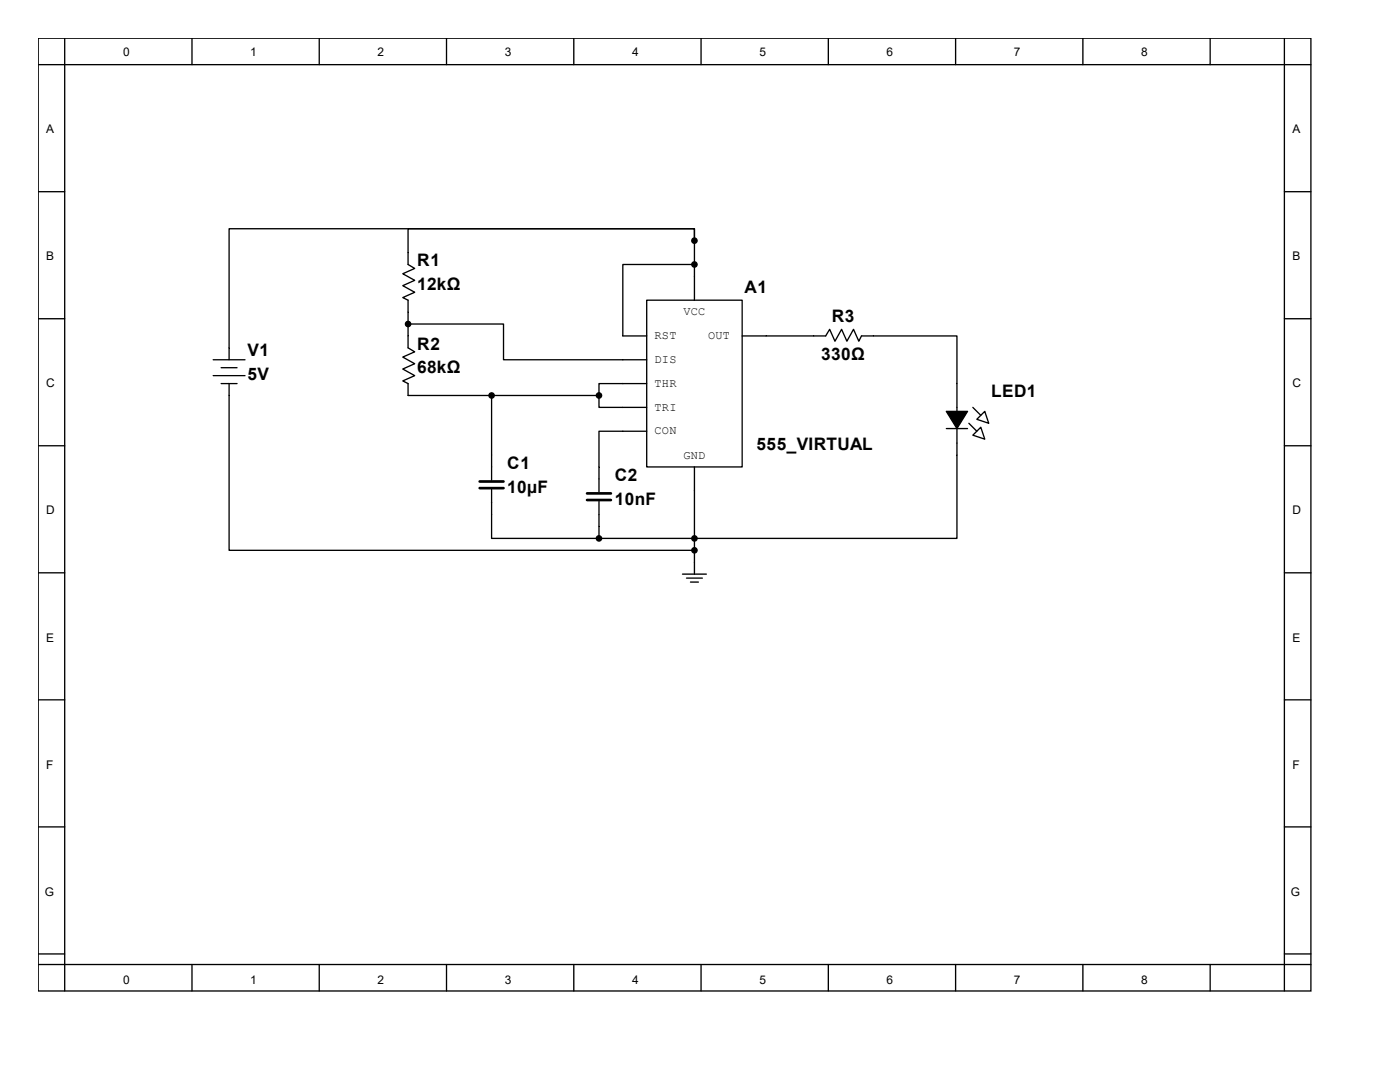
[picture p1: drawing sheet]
<svg xmlns="http://www.w3.org/2000/svg" width="279mm" height="216mm" viewBox="0 0 279 216" stroke-linecap="round" stroke-linejoin="round" font-family="sans-serif">
<g fill="none" stroke="#000" stroke-width=".26">
<path d="M7.6 7.6h254v190.1h-254zM7.6 12.9h254M12.9 7.6v190.1M38.3 7.6v5.3M63.7 7.6v5.3M89.1 7.6v5.3M114.5 7.6v5.3M139.9 7.6v5.3M165.3 7.6v5.3M190.7 7.6v5.3M216.1 7.6v5.3M241.5 7.6v5.3"/>
<path d="M256.3 7.6v190.1M7.6 38.3h5.3M256.3 38.3h5.3M129.1 59.9h19v33.3h-19zM138.6 48v-2.4h-57.2v7.2l1.4 .8-2.4 1 2.4 1.3-2.4 1.1 2.4 1.3-2.4 1.1 1 .5v9.5l1.4 .8-2.4 1.1 2.4 1.3-2.4 1 2.4 1.4-2.4 1 1 .5v2.4h38.1M138.6 48v-2.4h-92.9v26.2M138.6 52.8h-14.3v14.2h4.8M138.6 48v11.9M7.6 63.6h5.3M42.5 71.8h6.4M42.5 75h6.4M44.1 76.5h3.2"/>
<path d="M44.1 73.4h3.2M45.7 76.5v33.3h92.9M81.4 64.7h19.1v7.1h28.6M98.1 78.9v16.9M119.5 78.9v2.4h9.6M129.1 76.5h-9.6v2.4M148.1 67h16.7l.8-1.3 1 2.4 1.4-2.4 1 2.4 1.3-2.4 1.1 2.4 .5-1.1h19.1v40.4h-71.5M256.3 63.6h5.3M7.6 88.9h5.3M98.1 97.7v9.7h21.4M129.1 86h-9.6v12.2M138.6 93.2v21.4"/>
<path d="M188.9 85.5h4.2M193.4 84.5l1.5 1.5M194.2 86.8l1.5-1.5 .8 2.3zM194.2 81.3l1.5 1.6M194.9 83.7l1.6-1.6 .8 2.4zM256.3 88.9h5.3M7.6 114.3h5.3M119.5 100v7.4M136.2 114.6h4.8M137 115.4h3.2M137.8 116.1h1.6M256.3 114.3h5.3"/>
<path d="M7.6 139.6h5.3M256.3 139.6h5.3M7.6 165h5.3M256.3 165h5.3M7.6 190.3h5.3M7.6 192.5h254M38.3 192.5v5.2M63.7 192.5v5.2M89.1 192.5v5.2M114.5 192.5v5.2M139.9 192.5v5.2M165.3 192.5v5.2"/>
<path d="M190.7 192.5v5.2M216.1 192.5v5.2M241.5 192.5v5.2M256.3 190.3h5.3"/>
</g>
<path d="M95.7 96.1h4.8M95.7 97.4h4.8M117.2 98.5h4.7M117.2 99.8h4.7" fill="none" stroke="#000" stroke-width=".53"/>
<g fill="#000" stroke="#000" stroke-width=".26">
<path d="M188.9 82.1h4.2l-2.1 3.4z"/>
<circle cx="138.6" cy="48" r=".53"/>
<circle cx="138.6" cy="52.8" r=".53"/>
<circle cx="81.4" cy="64.7" r=".53"/>
<circle cx="98.1" cy="78.9" r=".53"/>
<circle cx="119.5" cy="78.9" r=".53"/>
<circle cx="119.5" cy="107.4" r=".53"/>
<circle cx="138.6" cy="109.8" r=".53"/>
<circle cx="138.6" cy="107.4" r=".53"/>
</g>
<g font-size="3.4">
<text x="83.2" y="53.1">R1</text>
<text x="83.2" y="57.8">12kΩ</text>
<text x="148.6" y="58.4">A1</text>
<text x="166" y="64.2">R3</text>
<text x="49.4" y="71.1">V1</text>
<text x="83.2" y="69.8">R2</text>
<text x="163.9" y="71.9">330Ω</text>
<text x="49.4" y="75.8">5V</text>
<text x="83.2" y="74.5">68kΩ</text>
<text x="197.8" y="79.3">LED1</text>
<text x="151" y="89.9">555_VIRTUAL</text>
<text x="101.2" y="93.6">C1</text>
<text x="122.7" y="95.9">C2</text>
<text x="101.2" y="98.3">10µF</text>
<text x="122.7" y="100.7">10nF</text>
</g>
<g font-size="2.4">
<text x="24.6" y="11.1">0</text>
<text x="50" y="11.1">1</text>
<text x="75.4" y="11.1">2</text>
<text x="100.8" y="11.1">3</text>
<text x="126.2" y="11.1">4</text>
<text x="151.6" y="11.1">5</text>
<text x="177" y="11.1">6</text>
<text x="202.4" y="11.1">7</text>
<text x="227.8" y="11.1">8</text>
<text x="9.2" y="26.5">A</text>
<text x="257.9" y="26.5">A</text>
<text x="9.2" y="51.9">B</text>
<text x="257.9" y="51.9">B</text>
<text x="136.4" y="62.8">VCC</text>
<text x="130.6" y="67.6">RST</text>
<text x="141.3" y="67.6">OUT</text>
<text x="9.2" y="77.3">C</text>
<text x="130.6" y="72.4">DIS</text>
<text x="130.6" y="77.2">THR</text>
<text x="257.9" y="77.3">C</text>
<text x="130.6" y="81.9">TRI</text>
<text x="130.6" y="86.7">CON</text>
<text x="136.4" y="91.5">GND</text>
<text x="9.2" y="102.7">D</text>
<text x="257.9" y="102.7">D</text>
<text x="9.2" y="128.1">E</text>
<text x="257.9" y="128.1">E</text>
<text x="9.2" y="153.5">F</text>
<text x="257.9" y="153.5">F</text>
<text x="8.9" y="178.9">G</text>
<text x="257.6" y="178.9">G</text>
<text x="24.6" y="196.3">0</text>
<text x="50" y="196.3">1</text>
<text x="75.4" y="196.3">2</text>
<text x="100.8" y="196.3">3</text>
<text x="126.2" y="196.3">4</text>
<text x="151.6" y="196.3">5</text>
<text x="177" y="196.3">6</text>
<text x="202.4" y="196.3">7</text>
<text x="227.8" y="196.3">8</text>
</g>
</svg>
